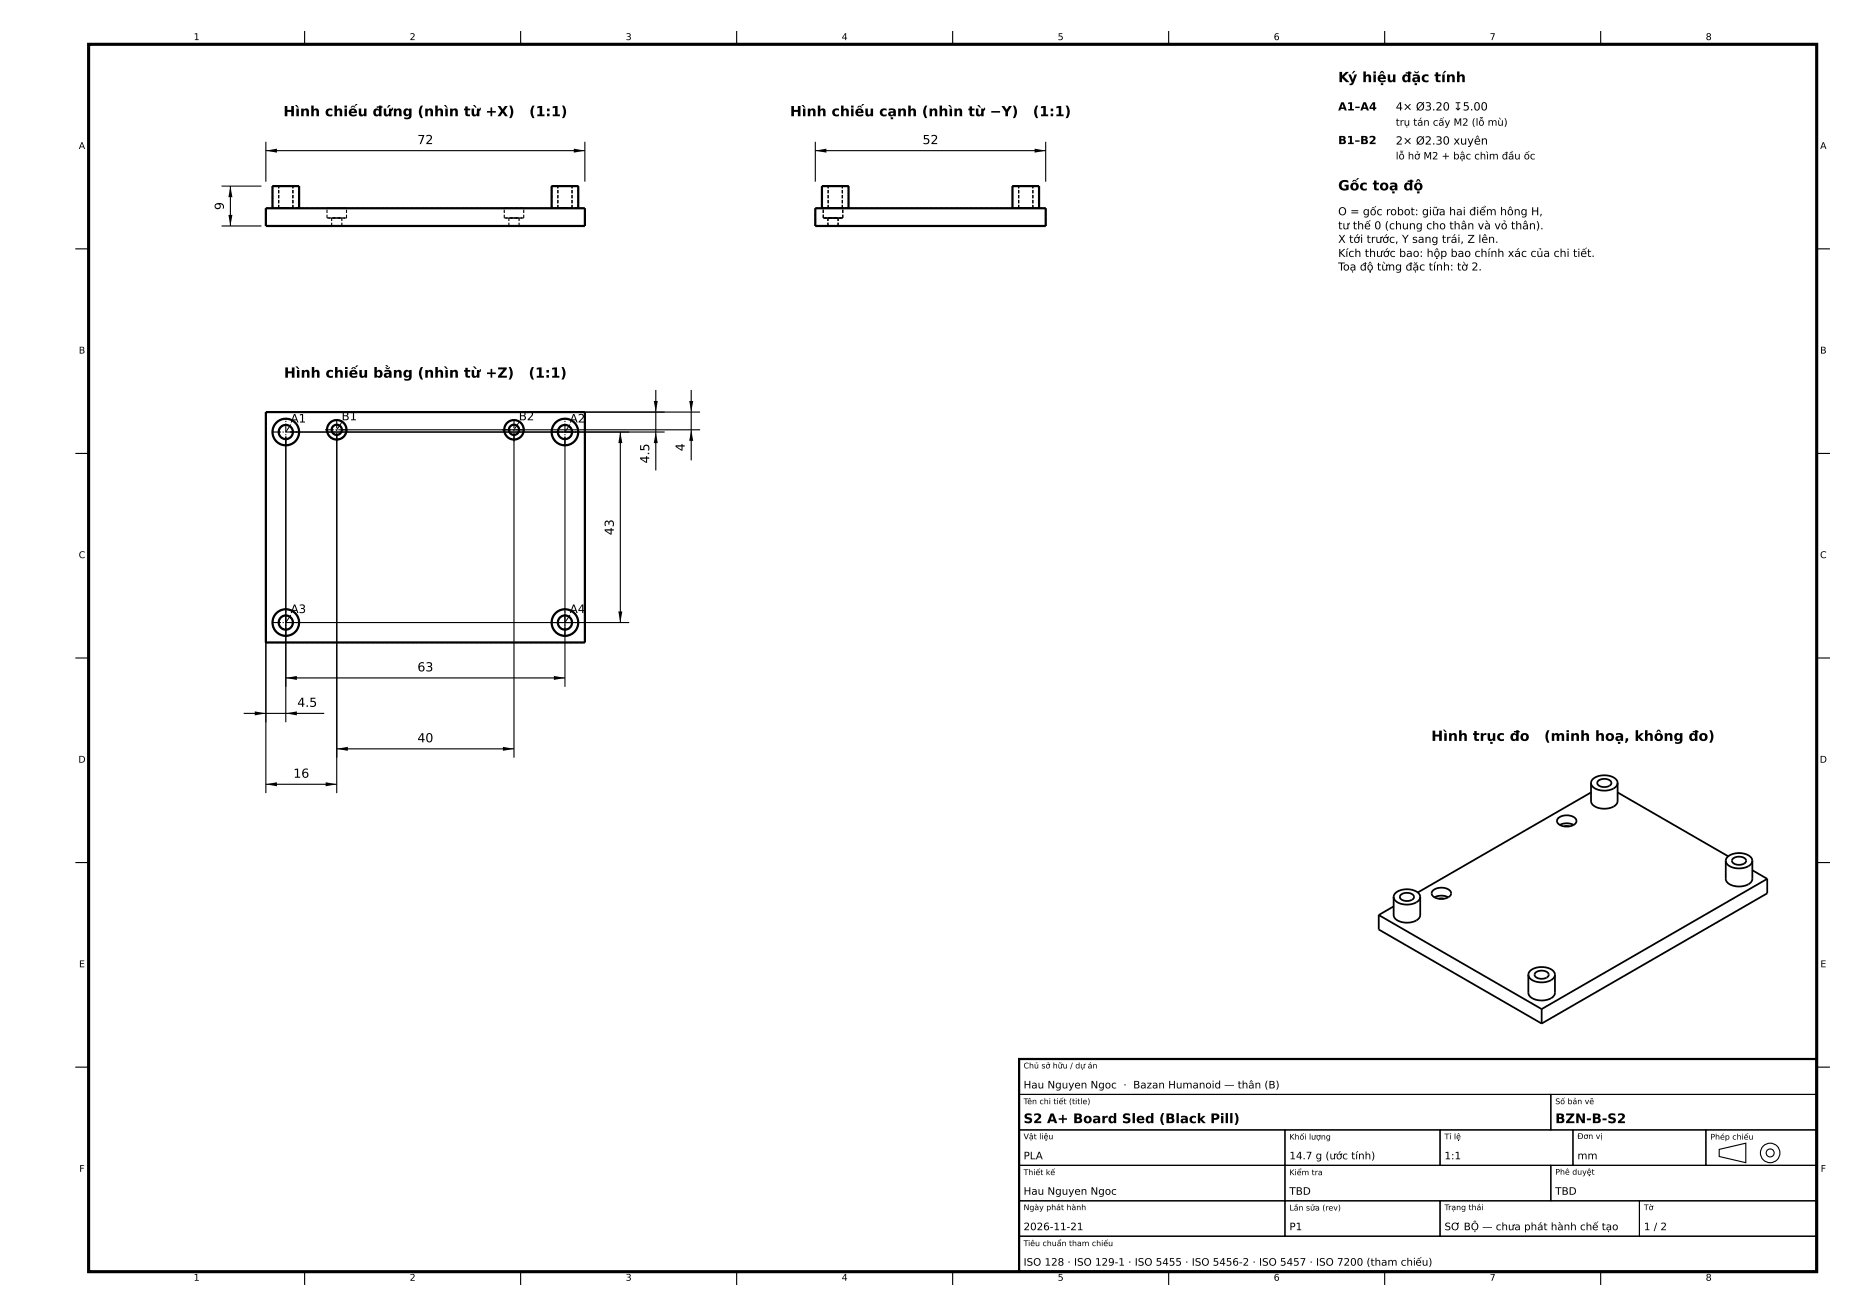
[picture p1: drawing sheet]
<svg xmlns="http://www.w3.org/2000/svg" width="420mm" height="297mm" viewBox="0 0 420 297" stroke-linecap="round" stroke-linejoin="round" font-family="sans-serif">
<g fill="#000">
<path d="M60 34l2.5-.5v1zM129.5 33.5l2.5 .5-2.5 .5zM184 34l2.5-.5v1zM233.5 33.5l2.5 .5-2.5 .5zM51.5 48.5h1l-.5 2.5zM52 42l.5 2.5h-1zM140 97.5l.4 2.5h-.9zM147.6 90.5h.9l-.5 2.5zM148 97.5l.5 2.5h-.9zM155.6 90.5h.9l-.5 2.5zM156 97l.5 2.5h-.9zM64.5 153l2.5-.4v.9z"/>
<path d="M125 152.6l2.5 .4-2.5 .5zM139.5 138h.9l-.4 2.5zM57.5 160.5l2.5 .5-2.5 .5zM60 177l2.5-.4v.8zM64.5 161l2.5-.5v1zM76 169l2.5-.4v.9zM73.5 176.6l2.5 .4-2.5 .4zM113.5 168.6l2.5 .4-2.5 .5z"/>
</g>
<path d="M20 10h390v277h-390z" fill="none" stroke="#000" stroke-width=".7" stroke-linecap="butt"/>
<g fill="none" stroke="#000" stroke-width=".5">
<path d="M60 47h72v4h-72zM61.5 47v-5h6v5M124.5 47v-5h6v5M184 47h52v4h-52zM185.5 47v-5h6v5M228.5 47v-5h6v5M60 93h72v52h-72zM230 239h180v48h-180z"/>
<circle cx="64.5" cy="97.5" r="3"/>
<circle cx="64.5" cy="97.5" r="1.6"/>
<circle cx="76" cy="97" r="1.15"/>
<circle cx="76" cy="97" r="2.2"/>
<circle cx="116" cy="97" r="2.2"/>
<circle cx="116" cy="97" r="1.15"/>
<circle cx="127.5" cy="97.5" r="3"/>
<circle cx="127.5" cy="97.5" r="1.6"/>
<circle cx="64.5" cy="140.5" r="3"/>
<circle cx="64.5" cy="140.5" r="1.6"/>
<circle cx="127.5" cy="140.5" r="3"/>
<circle cx="127.5" cy="140.5" r="1.6"/>
</g>
<g fill="none" stroke="#000" stroke-width=".25">
<path d="M68.8 7v3M117.5 7v3M166.3 7v3M215 7v3M263.8 7v3M312.5 7v3M361.2 7v3M60 32v9M60 34h72M132 32v9M184 34h52M184 32v9"/>
<path d="M236 32v9M17 56.2h3M50 51h9M50 42h9M52 42v9M410 56.2h3M60 98v81M64.5 98.5v64.5M65.5 97.5h84.5M65.5 93h92.5M76 98v81M77 97h81"/>
<path d="M116 98v73M127.5 98.5v56.5M140 97.5v43M148 88v18.2M156 88v15.9M17 102.3h3M410 102.3h3M17 148.5h3M64.5 153h63M65.5 140.5h76.5M410 148.5h3M55 161h18.2"/>
<path d="M60 177h16M76 169h40M17 194.7h3M410 194.7h3M230 239h180v8h-180zM17 240.8h3M230 247h120v8h-120zM230 255h60v8h-60zM290 255h35v8h-35zM325 255h30v8h-30zM350 247h60v8h-60zM355 255h30v8h-30z"/>
<path d="M385 255h25v8h-25zM388 259.4l6-1.4v4.4l-6-1.4zM410 240.8h3M230 263h60v8h-60zM230 271h60v8h-60zM230 279h180v8h-180zM290 263h60v8h-60zM290 271h35v8h-35zM325 271h45v8h-45zM350 263h60v8h-60zM370 271h40v8h-40zM68.8 287v3"/>
<path d="M117.5 287v3M166.3 287v3M215 287v3M263.8 287v3M312.5 287v3M361.2 287v3"/>
<circle cx="399.5" cy="260.2" r="2.2"/>
<circle cx="399.5" cy="260.2" r=".9"/>
</g>
<g fill="none" stroke="#000" stroke-width=".25" stroke-dasharray=".7 .4" stroke-linecap="butt">
<path d="M60 51v-4M60 47h72M60 51h72M61.5 47h3M61.5 42h3M61.5 47v-5M62.9 42h1.6M62.9 47h1.6M62.9 47v-5M64.5 47h3M64.5 42h3M64.5 42h1.6"/>
<path d="M64.5 47h1.6M66.1 42h-3.2M66.1 47h-3.2M66.1 47v-5M67.5 47h-6M67.5 42h-6M67.5 47v-5M73.8 47h2.2M73.8 49.2h2.2M73.8 49.2v-2.2M74.9 51h1.1M74.9 49.2h1.1"/>
<path d="M74.9 51v-1.8M76 47h2.2M76 51h1.2M76 49.2h2.2M76 49.2h1.2M77.2 51h-2.3M77.2 49.2h-2.3M77.2 51v-1.8M78.2 47h-4.4M78.2 49.2h-4.4M78.2 49.2v-2.2M113.8 47h2.2"/>
<path d="M113.8 49.2h2.2M113.8 49.2v-2.2M114.8 51h1.2M114.8 49.2h1.2M114.8 51v-1.8M116 47h2.2M116 51h1.1M116 49.2h2.2M116 49.2h1.1M117.1 51h-2.3M117.1 49.2h-2.3M117.1 51v-1.8"/>
<path d="M118.2 47h-4.4M118.2 49.2h-4.4M118.2 49.2v-2.2M124.5 47h3M124.5 42h3M124.5 47v-5M125.9 42h1.6M125.9 47h1.6M125.9 47v-5M127.5 47h3M127.5 42h3M127.5 42h1.6"/>
<path d="M127.5 47h1.6M129.1 42h-3.2M129.1 47h-3.2M129.1 47v-5M130.5 47h-6M130.5 42h-6M130.5 47v-5M132 51v-4M184 51v-4M184 47h52M184 51h52M185.5 47h6"/>
<path d="M185.5 42h6M185.5 47v-5M185.8 47h4.4M185.8 49.2h4.4M185.8 49.2v-2.2M186.9 51h2.2M186.9 49.2h2.2M186.9 51v-1.8M186.9 42h3.2M186.9 47h3.2M186.9 47v-5M189.1 51h-2.2"/>
<path d="M189.1 49.2h-2.2M189.1 51v-1.8M190.1 42h-3.2M190.1 47v-5M190.1 47h-3.2M190.2 47h-4.4M190.2 49.2v-2.2M190.2 49.2h-4.4M191.5 47h-6M191.5 42h-6M191.5 47v-5M228.5 47h6"/>
<path d="M228.5 42h6M228.5 47v-5M229.9 42h3.2M229.9 47h3.2M229.9 47v-5M233.1 42h-3.2M233.1 47v-5M233.1 47h-3.2M234.5 47h-6M234.5 42h-6M234.5 47v-5M236 51v-4"/>
<path d="M60 93h72M60 93v52M64.5 99.1a1.6 1.6 0 0 0 1.4-2.3 1.6 1.6 0 0 0-2.7-.2 1.6 1.6 0 0 0 1 2.5h.3M76 98.1a1.15 1.15 0 0 0 1-1.6 1.15 1.15 0 0 0-1.9-.2 1.15 1.15 0 0 0 .7 1.8h.2M76 99.2a2.2 2.2 0 0 0 2-3.2 2.2 2.2 0 0 0-3.8-.3 2.2 2.2 0 0 0 1.5 3.5h.3M116 98.1a1.15 1.15 0 0 0 1-1.6 1.15 1.15 0 0 0-1.9-.2 1.15 1.15 0 0 0 .7 1.8h.2M116 99.2a2.2 2.2 0 0 0 2-3.2 2.2 2.2 0 0 0-3.8-.3 2.2 2.2 0 0 0 1.5 3.5h.3M127.5 99.1a1.6 1.6 0 0 0 1.4-2.3 1.6 1.6 0 0 0-2.7-.2 1.6 1.6 0 0 0 1 2.5h.3M132 93v52M64.5 100.5a3 3 0 0 0 2.7-4.4 3 3 0 0 0-5.2-.3 3 3 0 0 0 2.2 4.7h.3M127.5 100.5a3 3 0 0 0 2.7-4.4 3 3 0 0 0-5.2-.3 3 3 0 0 0 2.2 4.7h.3M60 145h72"/>
<path d="M64.5 143.5a3 3 0 0 0 2.7-4.4 3 3 0 0 0-5.2-.3 3 3 0 0 0 2.2 4.7h.3M64.5 142.1a1.6 1.6 0 0 0 1.4-2.3 1.6 1.6 0 0 0-2.7-.2 1.6 1.6 0 0 0 1 2.5h.3M127.5 143.5a3 3 0 0 0 2.7-4.4 3 3 0 0 0-5.2-.3 3 3 0 0 0 2.2 4.7h.3M127.5 142.1a1.6 1.6 0 0 0 1.4-2.3 1.6 1.6 0 0 0-2.7-.2 1.6 1.6 0 0 0 1 2.5h.3"/>
</g>
<path d="M61.4 97.5h6.2M73.4 97h5.3M76 99.7v-5.3M113.4 97h5.3M116 99.7v-5.3M124.4 97.5h6.2M64.5 100.6v-6.2M127.5 100.6v-6.2M61.4 140.5h6.2M64.5 143.6v-6.2M124.4 140.5h6.2M127.5 143.6v-6.2" fill="none" stroke="#000" stroke-width=".25" stroke-dasharray="2 .4 .3 .4" stroke-linecap="butt"/>
<path d="M65.6 95.8l-1.1 1.7M77.1 95.3l-1.1 1.7M117.1 95.3l-1.1 1.7M128.6 95.8l-1.1 1.7M65.6 138.8l-1.1 1.7M128.6 138.8l-1.1 1.7" fill="none" stroke="#000" stroke-width=".23"/>
<g fill="none" stroke="#000" stroke-width=".4">
<path d="M359.1 176.7v4.1a2.42 2.42 0 0 0 2.7 1.7 2.97 2.97 0 0 0 3.3-1.5v-4.3M359.1 176.7a2.42 2.42 0 0 0 2.7 1.7 2.97 2.97 0 0 0 3.3-1.5v-.2M359.1 176.7a2.65 2.65 0 0 1 3-1.7 2.65 2.65 0 0 1 3 1.7M359.1 178.8l-39.1 22.6M360.7 176.3a1.92 1.92 0 0 1 3 .4 1.84 1.84 0 0 1-3.2 0zM365.1 178.8l24.9 14.5M351.6 184.7a2.92 2.92 0 0 1 4.1 .3l.1 .4a2.69 2.69 0 0 1-4 .6l-.4-.6zM352 186.2a3.4 3.4 0 0 1 3.1 0M353 186.5h1.2M389.5 194.3v4a2.42 2.42 0 0 0 2.7 1.8 2.97 2.97 0 0 0 3.3-1.6v-4.2M389.5 194.3a2.42 2.42 0 0 0 2.7 1.7 2.97 2.97 0 0 0 3.3-1.6v-.1M389.5 194.3a2.65 2.65 0 0 1 3-1.8 2.65 2.65 0 0 1 3 1.8"/>
<path d="M391.1 193.8a1.92 1.92 0 0 1 3 .5 1.84 1.84 0 0 1-3.2 0zM395.5 196.4l3.3 1.9M398.8 198.3l-50.9 29.4M398.8 198.3v3.3l-50.9 29.4M311.2 206.5v3.3l36.7 21.2M311.2 206.5l36.7 21.2M314.5 202.4v4.1a2.42 2.42 0 0 0 2.7 1.7 2.97 2.97 0 0 0 3.3-1.5v-4.3M314.5 202.4a2.42 2.42 0 0 0 2.7 1.7 2.97 2.97 0 0 0 3.3-1.5v-.2M314.5 202.4a2.65 2.65 0 0 1 3-1.7 2.65 2.65 0 0 1 3 1.7M314.5 204.6l-3.3 1.9M316.1 202a1.92 1.92 0 0 1 3 .4 1.84 1.84 0 0 1-3.2 0zM323.4 201a2.92 2.92 0 0 1 4.1 .4v.3a2.69 2.69 0 0 1-4 .6l-.4-.6z"/>
<path d="M323.7 202.5a3.4 3.4 0 0 1 3.2 0M324.7 202.8h1.2M344.9 220v4.1a2.42 2.42 0 0 0 2.7 1.7 2.97 2.97 0 0 0 3.3-1.6v-4.2M344.9 220a2.42 2.42 0 0 0 2.7 1.7 2.97 2.97 0 0 0 3.3-1.6v-.1M344.9 220a2.65 2.65 0 0 1 3-1.8 2.65 2.65 0 0 1 3 1.8M346.5 219.5a1.92 1.92 0 0 1 3 .5 1.84 1.84 0 0 1-3.2 0zM347.9 227.7v3.3"/>
</g>
<g font-size="3.2">
<text x="302" y="18.5">Ký hiệu đặc tính</text>
<text x="64" y="26.2">Hình chiếu đứng (nhìn từ +X)</text>
<text x="119.4" y="26.2">(1:1)</text>
<text x="178.3" y="26.2">Hình chiếu cạnh (nhìn từ −Y)</text>
<text x="233.1" y="26.2">(1:1)</text>
<text x="302" y="43">Gốc toạ độ</text>
<text x="64.1" y="85.2">Hình chiếu bằng (nhìn từ +Z)</text>
<text x="119.3" y="85.2">(1:1)</text>
<text x="323" y="167.2">Hình trục đo</text>
<text x="348.5" y="167.2">(minh hoạ, không đo)</text>
</g>
<g font-size="3">
<text x="231" y="253.5">S2 A+ Board Sled (Black Pill)</text>
<text x="351" y="253.5">BZN-B-S2</text>
</g>
<g font-size="2.8">
<text x="94.2" y="32.5">72</text>
<text x="208.2" y="32.5">52</text>
<text x="50.5" y="47.4" transform="rotate(-90 50.5 47.4)">9</text>
<text x="154.5" y="101.8" transform="rotate(-90 154.5 101.8)">4</text>
<text x="146.5" y="104.6" transform="rotate(-90 146.5 104.6)">4.5</text>
<text x="138.5" y="120.8" transform="rotate(-90 138.5 120.8)">43</text>
<text x="94.2" y="151.5">63</text>
<text x="67.1" y="159.5">4.5</text>
<text x="94.2" y="167.5">40</text>
<text x="66.2" y="175.5">16</text>
</g>
<g font-size="2.6">
<text x="65.6" y="95.4">A1</text>
<text x="77.1" y="94.9">B1</text>
<text x="117.1" y="94.9">B2</text>
<text x="128.6" y="95.4">A2</text>
<text x="65.6" y="138.4">A3</text>
<text x="128.6" y="138.4">A4</text>
</g>
<g font-size="2.5">
<text x="302" y="24.9">A1–A4</text>
<text x="315" y="24.9">4× Ø3.20 ↧5.00</text>
<text x="302" y="32.5">B1–B2</text>
<text x="315" y="32.6">2× Ø2.30 xuyên</text>
<text x="302" y="48.6">O = gốc robot: giữa hai điểm hông H,</text>
<text x="302" y="51.8">tư thế 0 (chung cho thân và vỏ thân).</text>
<text x="302" y="54.8">X tới trước, Y sang trái, Z lên.</text>
<text x="302" y="58">Kích thước bao: hộp bao chính xác của chi tiết.</text>
<text x="302" y="61.1">Toạ độ từng đặc tính: tờ 2.</text>
</g>
<g font-size="2.3">
<text x="315" y="28.4">trụ tán cấy M2 (lỗ mù)</text>
<text x="315" y="36">lỗ hở M2 + bậc chìm đầu ốc</text>
<text x="231" y="245.6">Hau Nguyen Ngoc · Bazan Humanoid — thân (B)</text>
<text x="231" y="261.6">PLA</text>
<text x="291" y="261.6">14.7 g (ước tính)</text>
<text x="326" y="261.6">1:1</text>
<text x="356" y="261.6">mm</text>
<text x="231" y="269.6">Hau Nguyen Ngoc</text>
<text x="291" y="269.6">TBD</text>
<text x="351" y="269.6">TBD</text>
<text x="231" y="277.6">2026-11-21</text>
<text x="291" y="277.6">P1</text>
<text x="326" y="277.6">SƠ BỘ — chưa phát hành chế tạo</text>
<text x="371" y="277.6">1 / 2</text>
<text x="231" y="285.6">ISO 128 · ISO 129-1 · ISO 5455 · ISO 5456-2 · ISO 5457 · ISO 7200 (tham chiếu)</text>
</g>
<g font-size="2.1">
<text x="43.7" y="9">1</text>
<text x="92.5" y="9">2</text>
<text x="141.2" y="9">3</text>
<text x="190" y="9">4</text>
<text x="238.7" y="9">5</text>
<text x="287.5" y="9">6</text>
<text x="336.2" y="9">7</text>
<text x="385" y="9">8</text>
<text x="17.8" y="33.6">A</text>
<text x="410.8" y="33.6">A</text>
<text x="17.8" y="79.8">B</text>
<text x="410.8" y="79.8">B</text>
<text x="17.8" y="126">C</text>
<text x="410.8" y="126">C</text>
<text x="17.7" y="172.1">D</text>
<text x="410.7" y="172.1">D</text>
<text x="17.8" y="218.3">E</text>
<text x="410.8" y="218.3">E</text>
<text x="17.9" y="264.5">F</text>
<text x="410.9" y="264.5">F</text>
<text x="43.7" y="289">1</text>
<text x="92.5" y="289">2</text>
<text x="141.2" y="289">3</text>
<text x="190" y="289">4</text>
<text x="238.7" y="289">5</text>
<text x="287.5" y="289">6</text>
<text x="336.2" y="289">7</text>
<text x="385" y="289">8</text>
</g>
<g font-size="1.8">
<text x="231" y="241.1">Chủ sở hữu / dự án</text>
<text x="231" y="249.2">Tên chi tiết (title)</text>
<text x="351" y="249.2">Số bản vẽ</text>
<text x="231" y="257.1">Vật liệu</text>
<text x="291" y="257.2">Khối lượng</text>
<text x="326" y="257.1">Tỉ lệ</text>
<text x="356" y="257">Đơn vị</text>
<text x="386" y="257.2">Phép chiếu</text>
<text x="231" y="265.2">Thiết kế</text>
<text x="291" y="265.2">Kiểm tra</text>
<text x="351" y="265.1">Phê duyệt</text>
<text x="231" y="273.1">Ngày phát hành</text>
<text x="291" y="273.2">Lần sửa (rev)</text>
<text x="326" y="273.1">Trạng thái</text>
<text x="371" y="273.1">Tờ</text>
<text x="231" y="281.2">Tiêu chuẩn tham chiếu</text>
</g>
</svg>
